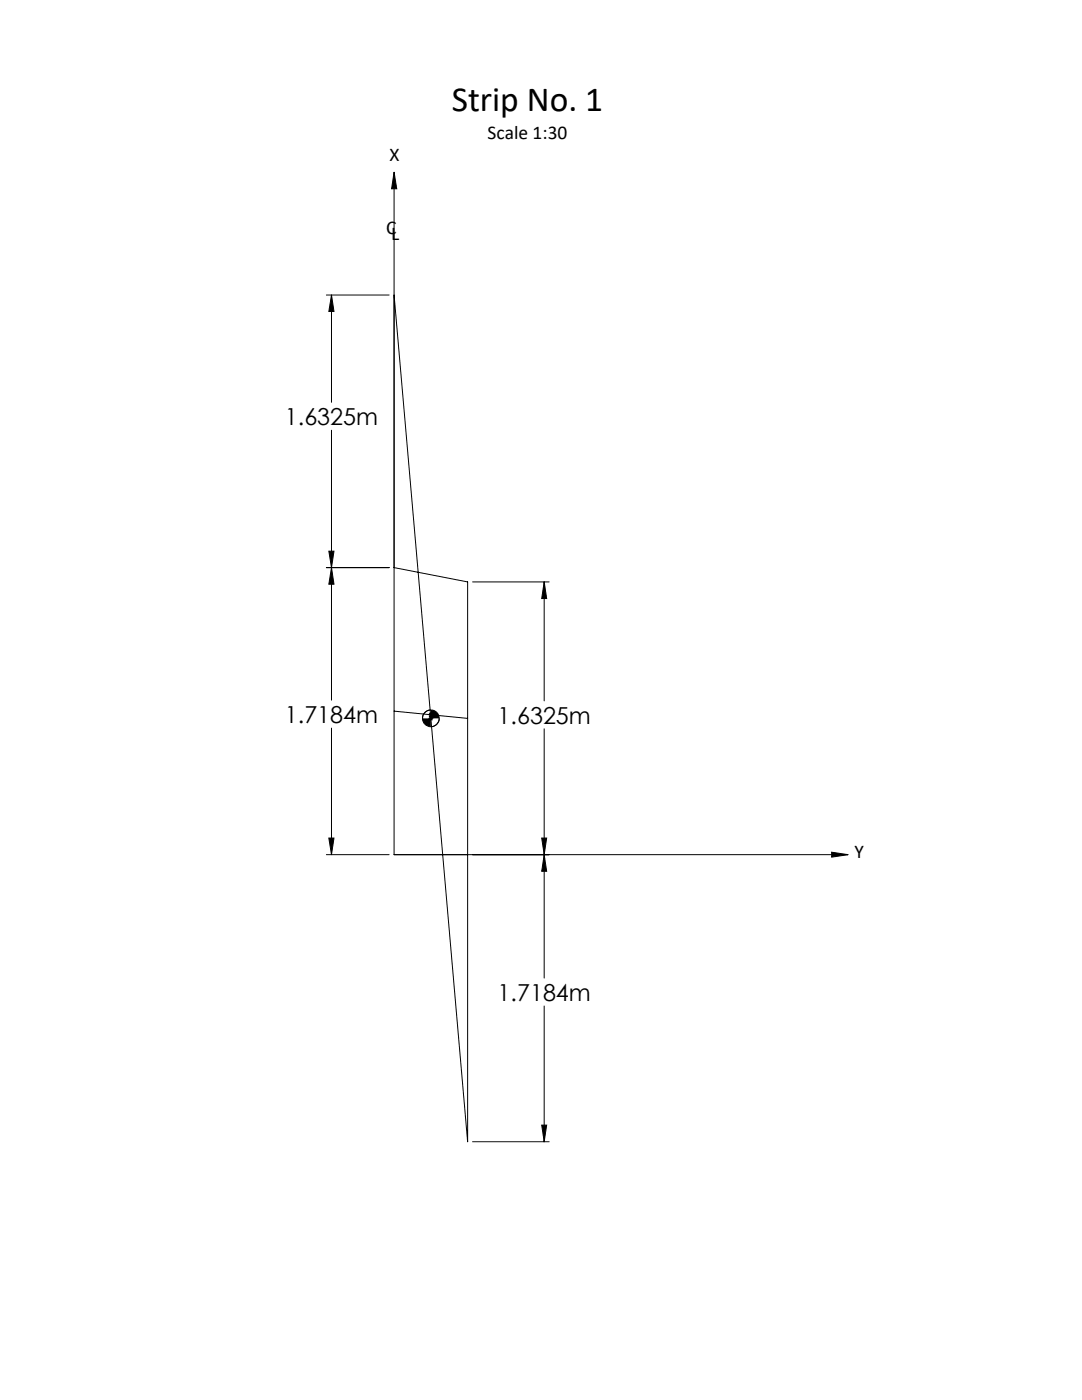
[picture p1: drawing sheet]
<svg xmlns="http://www.w3.org/2000/svg" width="216mm" height="279mm" viewBox="0 0 216 279" stroke-linecap="round" stroke-linejoin="round" font-family="sans-serif">
<g fill="none" stroke="#000" stroke-width=".2">
<path d="M78.6 34.4v136.2h90.6M78.6 34.4l.6 3.3h-1.1zM65.1 58.9h12.5M66.1 58.9l.5 3.3h-1zM66.1 58.9v21.4M78.6 58.9l14.7 169v-111.8l-14.7-2.8M66.1 85.9v53.8M65.1 113.3h12.5M65.6 110h1l-.5 3.3zM66.1 113.3l.5 3.3h-1zM94.3 116.1h15.3M108.6 116.1l.5 3.4h-1z"/>
<path d="M108.6 116.1v23.8M66.1 145.3v25.3M78.6 141.9l14.7 1.5M85.5 142.6h1M85.5 143.4h1M85.6 142.3l.7 .7M85.6 143l.7 .7M86 141.7a1.69 1.69 0 0 0-1.7 1.7M86 142.1v1.8M86.3 142.3l-.7 .7M86.3 143l-.7 .7M87.6 143.4a1.69 1.69 0 0 1-1.6 1.6"/>
<path d="M108.6 145.5v49.7M65.1 170.6h12.5M65.6 167.3h1l-.5 3.3zM108.1 167.3h1l-.5 3.3zM108.6 170.6l.5 3.3h-1zM165.9 170.1l3.3 .5-3.3 .5zM108.6 200.8v27.1M94.3 227.9h15.3M108.1 224.5h1l-.5 3.4z"/>
<circle cx="86" cy="143.4" r="1.67"/>
</g>
<g fill="#000">
<path d="M66.1 113.3l.5 3.3h-1zM65.6 167.3h1l-.5 3.3zM108.6 116.1l.5 3.4h-1zM108.1 167.3h1l-.5 3.3zM65.6 110h1l-.5 3.3zM66.1 58.9l.5 3.3h-1zM108.6 170.6l.5 3.3h-1zM108.1 224.5h1l-.5 3.4z"/>
<path d="M84.3 143.4a1.69 1.69 0 0 0 1.7 1.6v-1.6zM86 141.7v1.7h1.6a1.69 1.69 0 0 0-1.6-1.7zM78.6 34.4l.6 3.3h-1.1zM165.9 170.1l3.3 .5-3.3 .5z"/>
</g>
<text font-size="7.1" x="90.1" y="22.1">Strip No. 1</text>
<g font-size="4.7">
<text x="56.8" y="84.8">1.6325m</text>
<text x="56.8" y="144.3">1.7184m</text>
<text x="99.3" y="144.4">1.6325m</text>
<text x="99.3" y="199.7">1.7184m</text>
</g>
<g font-size="3.9">
<text x="97.3" y="27.7">Scale 1:30</text>
<text x="77.7" y="32.2">X</text>
<text x="77.1" y="46.8">C</text>
<text x="78" y="47.9">L</text>
<text x="170.5" y="171.3">Y</text>
</g>
</svg>
